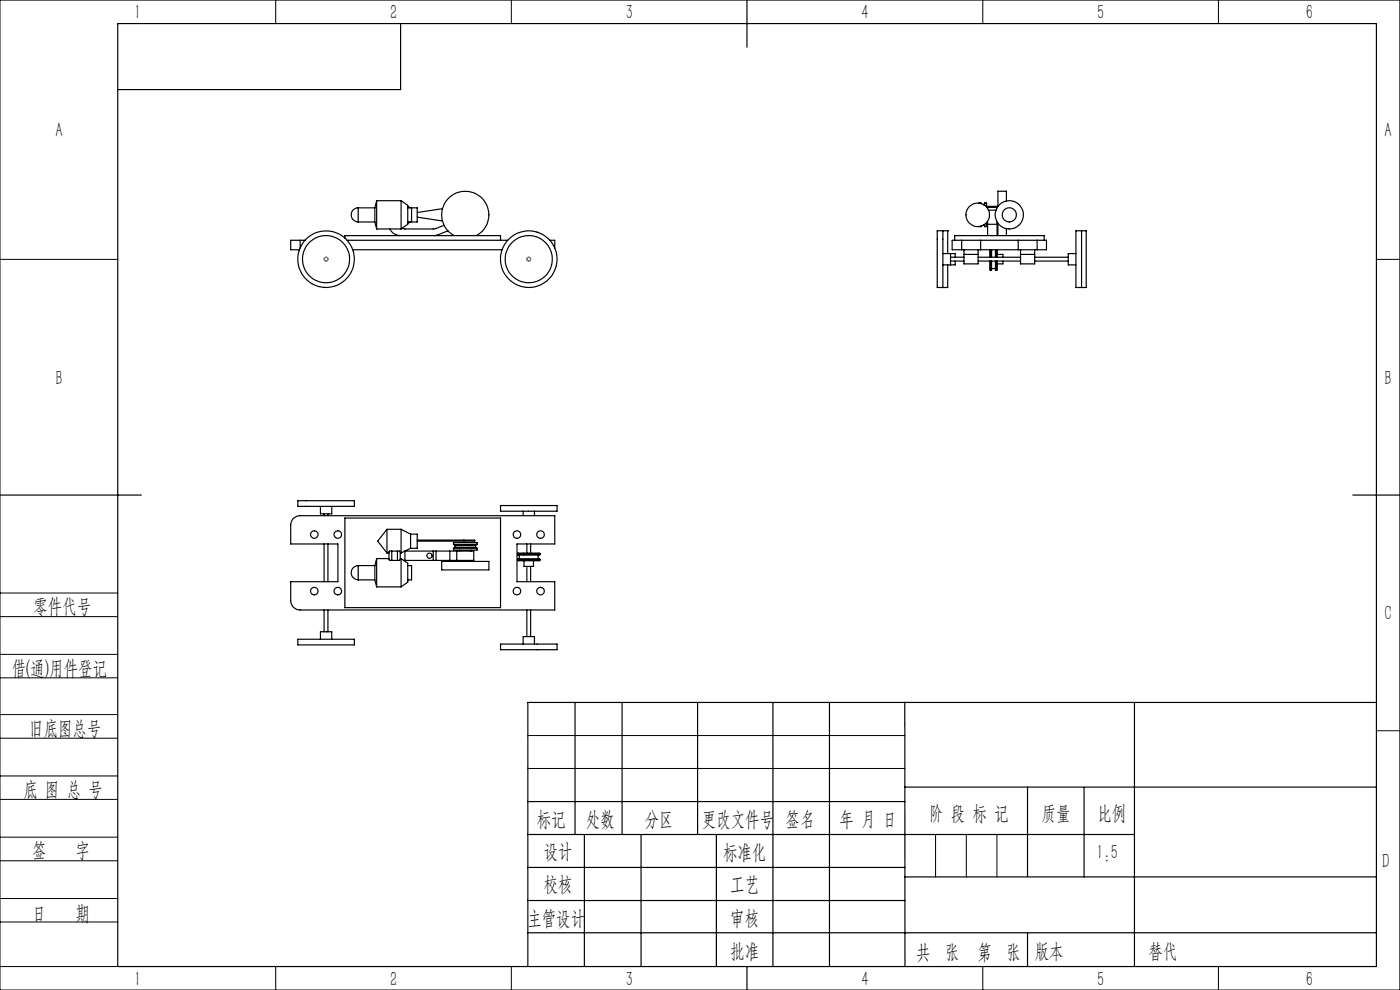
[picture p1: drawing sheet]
<svg xmlns="http://www.w3.org/2000/svg" width="297mm" height="210mm" viewBox="0 0 297 210" stroke-linecap="round" stroke-linejoin="round" font-family="sans-serif">
<g fill="none" stroke="#000" stroke-width=".25">
<path d="M25 5h267v200h-267zM85 5v14h-60M158.5 0v10M63.7 51h-2v2h1.8M63.7 51h1M63.7 51v1.6M73.2 50.5v-.5h33v1M73.7 51h34M74.8 53h31.7M76 44.1a1.5 1.5 0 0 0-1.5 1.5 1.5 1.5 0 0 0 1.5 1.5M76 44.1v3M76 44.1h3.5"/>
<path d="M76 47.1h3.5M79.5 44.1v3M79.5 47.1l.4 1.5M79.9 42.6v6M79.9 42.6l-.4 1.5M79.9 42.6h5.2M79.9 48.6h5.2M82.7 48.6a2.4 2.4 0 0 0 2.2 1.4M85.1 42.6l1.4 1v4l-1.4 1M85.1 42.6v6M86.5 44.1h2v3h-2M86.5 43.8l.6 .3"/>
<path d="M87.1 47.1l-.6 .3M87.3 44.1v3M88.5 46.1l5.4 .8M93.9 44.3l-5.4 .8M94.2 47.8l-2.1 .8h-6.4l-.4-.2M95 49l-2.8 1M96.3 50a5 5 0 0 1-1.5-7.6 5 5 0 0 1 7.8 0 5 5 0 0 1-1.5 7.6M116.6 51h1.1v1.6M200 53.8h2.6v.8M200 49v12M201 49h.1M201 49h-2.2v12h2.2v-4.8"/>
<path d="M201 49v4.8M201.6 53.8v2.4M201.6 55.4h2.9M201.6 54.6h2.9M202.5 51v-1h19v1M202.6 55.4v.8h-2.6M204 51h-2v2h2M204 53h16M204 51h16M204 51v2M204.5 53v3h3v-3M204.5 54h3"/>
<path d="M207.5 55.4h9M207.5 54.6h9M207.7 48v.1M207.7 48.1h.4M208 51v2M208.1 43.1v.1M208.1 48v.1M208.1 43.1h-.4M208.1 43.1l.1 .1M208.2 47.9l-.1 .2M208.6 47.8h.1M208.6 43.4h.1"/>
<path d="M208.7 47.7v.1M208.7 47.8l.2 .3M208.7 43.4v.1M208.9 43.1v.5M208.9 47.6v.5M208.9 43.1h.4v.8M208.9 43.1l-.2 .3M209.3 47.2v.9h-.4M209.5 44v.2M209.5 47.6v2.4M209.5 44v-.2h2v.2M209.5 47.6h2"/>
<path d="M209.5 46.9v.7M209.5 44h2M209.7 44.6h1.6M210 55.4v1.8l.2 .2M210 53v1.6M210.2 53v1.6M210.2 55.4v2M210.4 55.4v1.8l-.2 .2M210.4 53v1.6M210.4 57h.8M211.2 55.4v1.8l.2 .2M211.2 53v1.6"/>
<path d="M211.4 55.4v2M211.4 53v1.6M211.5 44v.1M211.5 47.6v2.4M211.5 47.1v.5M211.6 55.4v1.8l-.2 .2M211.6 53v1.6M211.6 54h1.2v.6M211.7 47.4v2.6M212.8 55.4v.6h-1.2M213.5 42.6v-2h-1.8v3.2M213.5 48.5v1.5"/>
<path d="M216 51v2M216.5 53v3h3v-3M216.5 54h3M219.5 55.4h7.1M219.5 54.6h7.1M220 51h2v2h-2M220 51v2M228.2 49h2.2v12h-2.2zM228.2 53.8h-1.6v2.4h1.6M229.4 49v12M0 105h30M62.4 109.8l.6-.3 .7-.1h54v6h-8v8h8v6h-54a1.97 1.97 0 0 1-2-2v-4h10v-8h-10v-4.4l.2-.6z"/>
<path d="M63.2 106.2h12v1.2h-12zM68 107.4v1.6h2.4v-1.6M68.8 109v.4M68.8 115.4v8M69.6 109v.4M69.6 115.4v8M73.2 109.9h33v19h-33zM76 120a1.52 1.52 0 0 0-1.5 1.5 1.52 1.52 0 0 0 1.5 1.5M76 120v3M76 120h3.5M79.5 120v3M79.9 118.5v6"/>
<path d="M79.9 118.5h2.6M79.9 118.5l-.4 1.5M82.1 112.3v5M82.1 112.3l-2 2.5 2 2.5M82.1 112.3h3M82.1 117.3h.4M83.1 116.9l-.6 .1v1.7l.6 .2M83.1 116.9v2M83.1 118.9h1.2M83.1 116.9h1.2M84.3 116.9h.5l.1 .2v1.6l-.1 .1-.5 .1M84.3 116.9v2"/>
<path d="M84.9 118.5h.2M84.9 117.3h.2M85.1 118.5v6M85.1 118.5l1.4 1v4l-1.4 1M85.1 112.3v5M85.1 112.3l2 1M85.7 118.9h.2M85.9 118.9h6M86.5 120h.8v3h-.8M87.1 113.3v3M87.1 113.3h1.4v3h-1.4M87.1 116.3l-2 1"/>
<path d="M88.5 114.6h9.9M88.5 114.8h9.9M91.9 118.9h.6M91.9 116.9h.6M91.9 116.9h-6v2M91.9 116.9v2M92.5 118.9h2.9M92.5 116.9h2.9M92.5 116.9v2M93.7 119.1h10v1.8h-10zM95.4 118.9h1.5M95.4 116.9h1.5"/>
<path d="M95.4 116.9v2M96.2 115.5v-.4h5v.4M96.2 115.5h5M96.2 116.3v.4h5v-.4M96.2 116.3h5M96.2 115.5l.3 .2M96.5 115.7h4.4M96.5 116.1h4.4M96.5 116.1l-.3 .2M96.5 115.7v.4M96.9 116.9h3.6v2h-3.6M96.9 116.9v2"/>
<path d="M97.5 116.7v.2M97.5 118.9v.2M98.4 114.6h2.3v.2h-2.3M98.4 114.6v.2M99.9 116.7v.2M99.9 118.9v.2M100.9 116.1l.3 .2M100.9 115.7v.4M101.2 115.5l-.3 .2M106.2 107.2h12v1.2h-12zM109.8 117.5l.1 .2h4.5l.2-.2M109.8 117.5l.2-.2h4.4l.2 .2"/>
<path d="M109.8 118.7l.1 .2h4.5l.2-.2M109.8 118.7l.2-.2h4.4l.2 .2M109.8 117.5h4.8M109.8 118.7h4.8M110.2 117.7v.8M111 108.4v1M111.2 118.9v1.2h2v-1.2M111.8 115.4v1.9M112.6 115.4v1.9M113.4 108.4v1M114.2 117.7v.8M287 105h10"/>
<path d="M63.2 135.6h12v1.2h-12zM68 135.6v-1.6h2.4v1.6M68.8 129.4v4.6M69.6 129.4v4.6M76 123h3.5M79.5 123l.4 1.5M79.9 124.5h5.2M106.2 136.6h12v1.2h-12zM111 136.6v-1.6h2.4v1.6M111.8 120.1v3.3M111.8 129.4v5.6M112.6 120.1v3.3"/>
<path d="M112.6 129.4v5.6M122 149v28M132 149v28M148 149v28M164 149v56M176 149v56M191.9 149l.1 56M240.7 149v56M292 149h-180v56M112 177h128.7M112 170h80M124 177v28"/>
<path d="M136 177v28M152 177v28M191.9 167h100.1M218 167v18.9M230 167v19M112 197.9h180M112 184h80M112 191h80M192 186h100M218 197.9v7.1M158.5 205v5"/>
<circle cx="69.2" cy="55" r="5"/>
<circle cx="69.2" cy="55" r="6"/>
<circle cx="112.2" cy="55" r="5"/>
<circle cx="112.2" cy="55" r="6"/>
<circle cx="207.4" cy="45.6" r="2.5"/>
<circle cx="214.1" cy="45.6" r="2.99"/>
<circle cx="214.1" cy="45.6" r="1.51"/>
<circle cx="66.7" cy="113.4" r=".79"/>
<circle cx="71.7" cy="113.4" r=".79"/>
<circle cx="91.1" cy="117.9" r=".54"/>
<circle cx="109.7" cy="113.4" r=".8"/>
<circle cx="114.7" cy="113.4" r=".8"/>
<circle cx="66.7" cy="125.4" r=".8"/>
<circle cx="71.7" cy="125.4" r=".8"/>
<circle cx="109.7" cy="125.4" r=".8"/>
<circle cx="114.7" cy="125.4" r=".8"/>
</g>
<g fill="none" stroke="#808080" stroke-width=".25">
<circle cx="69.2" cy="55" r=".41"/>
<circle cx="69.2" cy="55" r=".4"/>
<circle cx="112.2" cy="55" r=".41"/>
</g>
<g fill="none" stroke="#000" stroke-width=".21">
<path d="M0 0h297v210h-297zM58.5 0v5M108.5 0v5M208.5 0v5M258.5 0v5M0 55h25M292 55h5M0 138.8h25M0 125.8h25M0 130.8h25M0 143.8h25M0 156.6h25"/>
<path d="M0 151.6h25M112 156h80M292 155h5M0 169.6h25M0 164.6h25M0 177.6h25M112 163h80M198.5 177v9M205 177v9M211.5 177v9M0 182.6h25M0 190.6h25"/>
<path d="M0 195.6h25M0 205h25M58.5 205v5M108.5 205v5M208.5 205v5M258.5 205v5"/>
</g>
<g font-size="4.4">
<text x="28.5" y="4.1">1</text>
<text x="82.7" y="4.1">2</text>
<text x="132.7" y="4.1">3</text>
<text x="182.7" y="4.1">4</text>
<text x="232.7" y="4.1">5</text>
<text x="277" y="4.1">6</text>
<text x="11.7" y="29.1">A</text>
<text x="293.7" y="29.1">A</text>
<text x="11.7" y="81.6">B</text>
<text x="293.7" y="81.6">B</text>
<text x="7.1" y="130.1">零件代号</text>
<text x="293.7" y="131.6">C</text>
<text x="2.5" y="143.2">借(通)用件登记</text>
<text x="6.2" y="155.8">旧底图总号</text>
<text x="5" y="168.9">底 图 总 号</text>
<text x="197.1" y="173.8">阶 段 标 记</text>
<text x="221" y="173.8">质量</text>
<text x="232.8" y="173.8">比例</text>
<text x="113.9" y="175.2">标记</text>
<text x="124.3" y="175.2">处数</text>
<text x="136.8" y="175.2">分区</text>
<text x="148.9" y="175.2">更改文件号</text>
<text x="166.7" y="175.2">签名</text>
<text x="178.1" y="175.2">年 月 日</text>
<text x="6.8" y="181.9">签</text>
<text x="16" y="181.9">字</text>
<text x="115.3" y="182.1">设计</text>
<text x="153.4" y="182.2">标准化</text>
<text x="232.6" y="182.1">1:5</text>
<text x="293.2" y="184.1">D</text>
<text x="115.3" y="189">校核</text>
<text x="154.9" y="189">工艺</text>
<text x="6.8" y="195.2">日</text>
<text x="16" y="195.2">期</text>
<text x="111.9" y="196.2">主管设计</text>
<text x="154.9" y="196.2">审核</text>
<text x="154.9" y="203.1">批准</text>
<text x="194.4" y="203.4">共 张</text>
<text x="207.4" y="203.4">第 张</text>
<text x="219.5" y="203.1">版本</text>
<text x="243.6" y="203.1">替代</text>
<text x="28.5" y="209.1">1</text>
<text x="82.7" y="209.1">2</text>
<text x="132.7" y="209.1">3</text>
<text x="182.7" y="209.1">4</text>
<text x="232.7" y="209.1">5</text>
<text x="277" y="209.1">6</text>
</g>
</svg>
